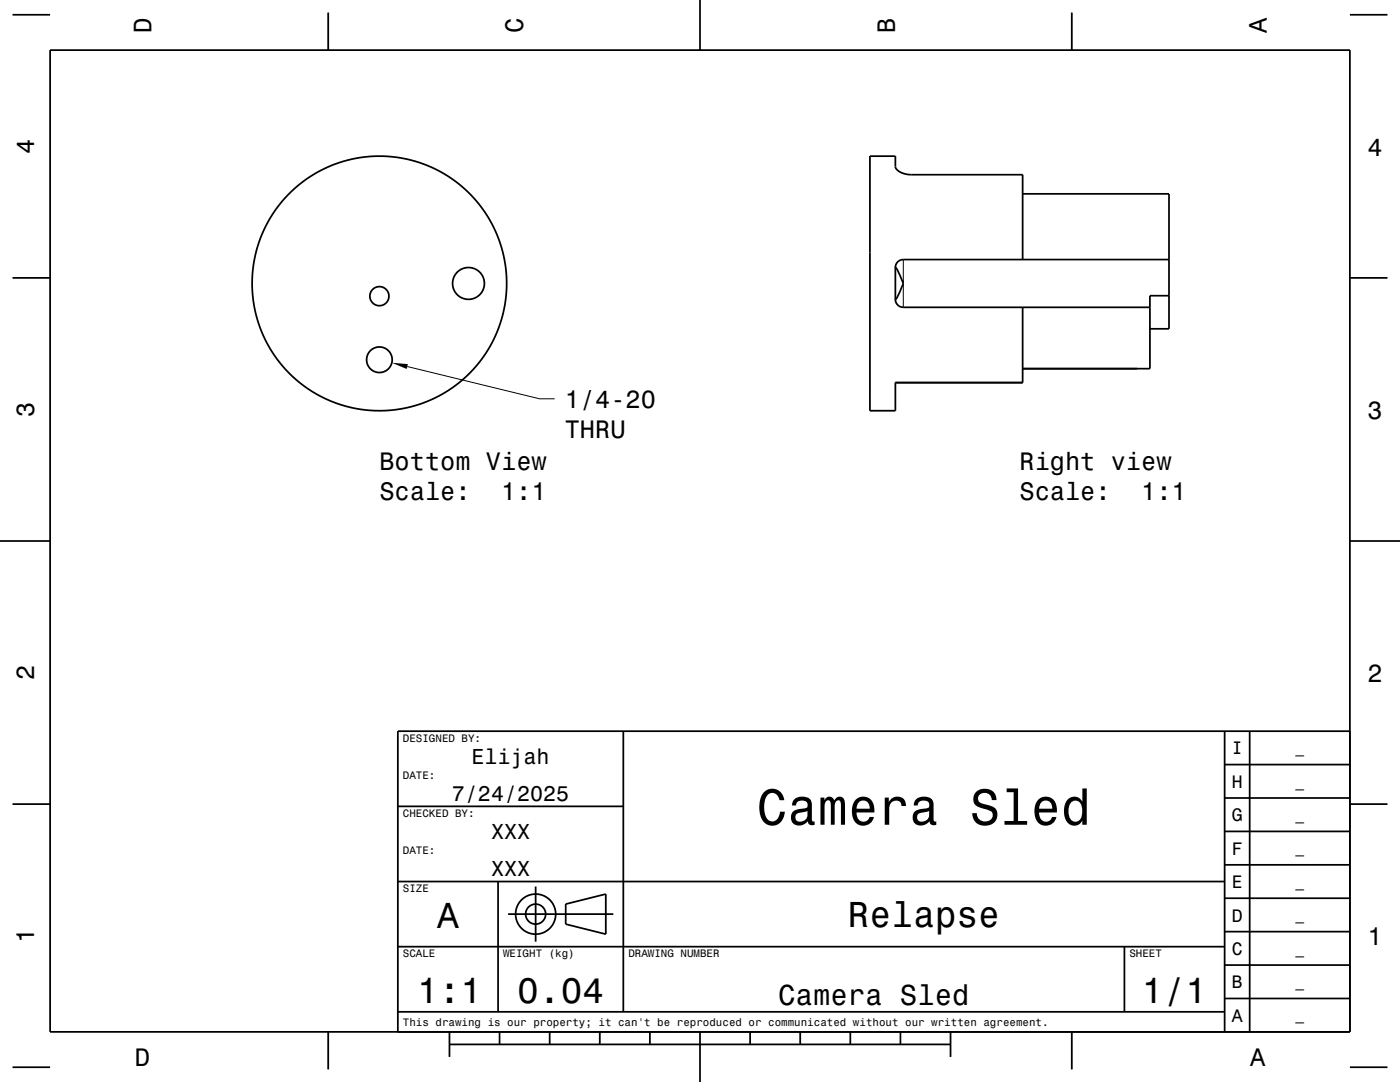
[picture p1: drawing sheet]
<svg xmlns="http://www.w3.org/2000/svg" width="279mm" height="216mm" viewBox="0 0 279 216" stroke-linecap="round" stroke-linejoin="round" font-family="sans-serif">
<g fill="none" stroke="#000" stroke-width=".35">
<path d="M2.5 2.9h7.5M10 10h259.4v195.9h-259.4zM65.5 2.5v7.5M139.7 0v10M213.9 2.5v7.5M269.4 2.9h7.5M204.1 38.7h29.2v26.9h-3.8M2.5 55.4h7.5M178.7 53.5l.1-.1 .4 .6 1.1 2.6-1.1 2.5-.4 .6-.1-.1M204.1 51.8v-16.9h-22.2a3.2 3.2 0 0 1-3.2-1.5v-2.2h-5.1v50.8h5.1v-5.7h25.4v-15M233.3 51.8h-53a1.58 1.58 0 0 0-1.6 1.6v6.3a1.59 1.59 0 0 0 1.6 1.6h49.2M233.3 59h-3.8v14.6h-25.4"/>
<path d="M269.4 55.4h7.5M0 107.9h10M269.4 107.9h10M124.4 145.9v56M244.4 159.2h25M244.4 152.6h25M244.4 145.9v60M249.4 145.9v60M269.4 145.9h-190v60M2.5 160.5h7.5M79.4 175.9h165M79.4 160.9h45"/>
<path d="M99.4 175.9v26M106.9 176.9v11M244.4 179.2h25M244.4 172.6h25M244.4 165.9h25M269.4 160.5h7.5M79.4 188.9h165M101.4 182.4h21M112.9 180.4l8-2v8l-8-2zM224.4 188.9v13M244.4 199.2h25M244.4 192.6h25"/>
<path d="M244.4 185.9h25M2.5 213h7.5M65.5 205.9v7.5M79.4 201.9h165M89.7 208.4h100M89.7 205.9v5M99.7 205.9v2.5M109.7 205.9v2.5M119.7 205.9v2.5M129.7 205.9v2.5M139.7 205.9v10M149.7 205.9v2.5"/>
<path d="M159.7 205.9v2.5M169.7 205.9v2.5M179.7 205.9v2.5M189.7 205.9v5M213.9 205.9v7.5M269.4 213h7.5"/>
<circle cx="75.7" cy="59.1" r="1.91"/>
<circle cx="75.7" cy="56.6" r="25.4"/>
<circle cx="93.5" cy="56.6" r="3.2"/>
<circle cx="75.7" cy="71.8" r="2.55"/>
<circle cx="106.9" cy="182.4" r="2"/>
<circle cx="106.9" cy="182.4" r="4"/>
</g>
<path d="M180.3 51.8v9.5M81.3 73.1l26.4 6.5h3" fill="none" stroke="#000" stroke-width=".2"/>
<path d="M78.2 72.4l3.2 .3-.2 .9z" fill-rule="evenodd" fill="#000"/>
<text font-size="10.1" x="151" y="164.6">Camera Sled</text>
<g font-size="7.2">
<text x="87.2" y="185.2">A</text>
<text x="169.2" y="185">Relapse</text>
<text x="83.2" y="200.2">1:1</text>
<text x="103.2" y="200.2">0.04</text>
<text x="227.9" y="200.2">1/1</text>
</g>
<text font-size="5.8" x="155.3" y="200.5">Camera Sled</text>
<g font-size="5">
<text x="30.2" y="6.5" transform="rotate(-90 30.2 6.5)">D</text>
<text x="104.4" y="6.5" transform="rotate(-90 104.4 6.5)">C</text>
<text x="178.6" y="6.5" transform="rotate(-90 178.6 6.5)">B</text>
<text x="252.8" y="6.5" transform="rotate(-90 252.8 6.5)">A</text>
<text x="6.8" y="30.7" transform="rotate(-90 6.8 30.7)">4</text>
<text x="272.9" y="31">4</text>
<text x="6.8" y="83.2" transform="rotate(-90 6.8 83.2)">3</text>
<text x="112.7" y="81.4">1/4-20</text>
<text x="272.9" y="83.5">3</text>
<text x="112.7" y="87.5">THRU</text>
<text x="75.7" y="93.8">Bottom View</text>
<text x="203.5" y="93.8">Right view</text>
<text x="75.7" y="99.9">Scale:</text>
<text x="100" y="99.9">1:1</text>
<text x="203.5" y="99.9">Scale:</text>
<text x="227.7" y="99.9">1:1</text>
<text x="6.8" y="135.7" transform="rotate(-90 6.8 135.7)">2</text>
<text x="272.9" y="136">2</text>
<text x="6.8" y="188.2" transform="rotate(-90 6.8 188.2)">1</text>
<text x="272.9" y="188.5">1</text>
<text x="26.9" y="212.7">D</text>
<text x="249.5" y="212.7">A</text>
</g>
<g font-size="4.3">
<text x="94.1" y="152.4">Elijah</text>
<text x="90.2" y="159.9">7/24/2025</text>
<text x="98" y="167.4">XXX</text>
<text x="98" y="174.9">XXX</text>
</g>
<g font-size="3.6">
<text x="245.8" y="150.5">I</text>
<text x="245.8" y="157.2">H</text>
<text x="245.8" y="163.9">G</text>
<text x="245.8" y="170.5">F</text>
<text x="245.8" y="177.2">E</text>
<text x="245.8" y="183.9">D</text>
<text x="245.8" y="190.5">C</text>
<text x="245.8" y="197.2">B</text>
<text x="245.8" y="203.9">A</text>
</g>
<g font-size="2.9">
<text x="258.5" y="150.3">_</text>
<text x="258.5" y="156.9">_</text>
<text x="258.5" y="163.6">_</text>
<text x="258.5" y="170.3">_</text>
<text x="258.5" y="176.9">_</text>
<text x="258.5" y="183.6">_</text>
<text x="258.5" y="190.3">_</text>
<text x="258.5" y="196.9">_</text>
<text x="258.5" y="203.6">_</text>
</g>
<g font-size="2.2">
<text x="80.4" y="148">DESIGNED BY:</text>
<text x="80.4" y="155.5">DATE:</text>
<text x="80.4" y="163">CHECKED BY:</text>
<text x="80.4" y="170.5">DATE:</text>
<text x="80.4" y="178">SIZE</text>
<text x="80.4" y="191">SCALE</text>
<text x="100.4" y="191">WEIGHT (kg)</text>
<text x="125.4" y="191">DRAWING NUMBER</text>
<text x="225.4" y="191">SHEET</text>
<text x="80.4" y="204.7">This drawing is our property; it can't be reproduced or communicated without our written agreement.</text>
</g>
</svg>
